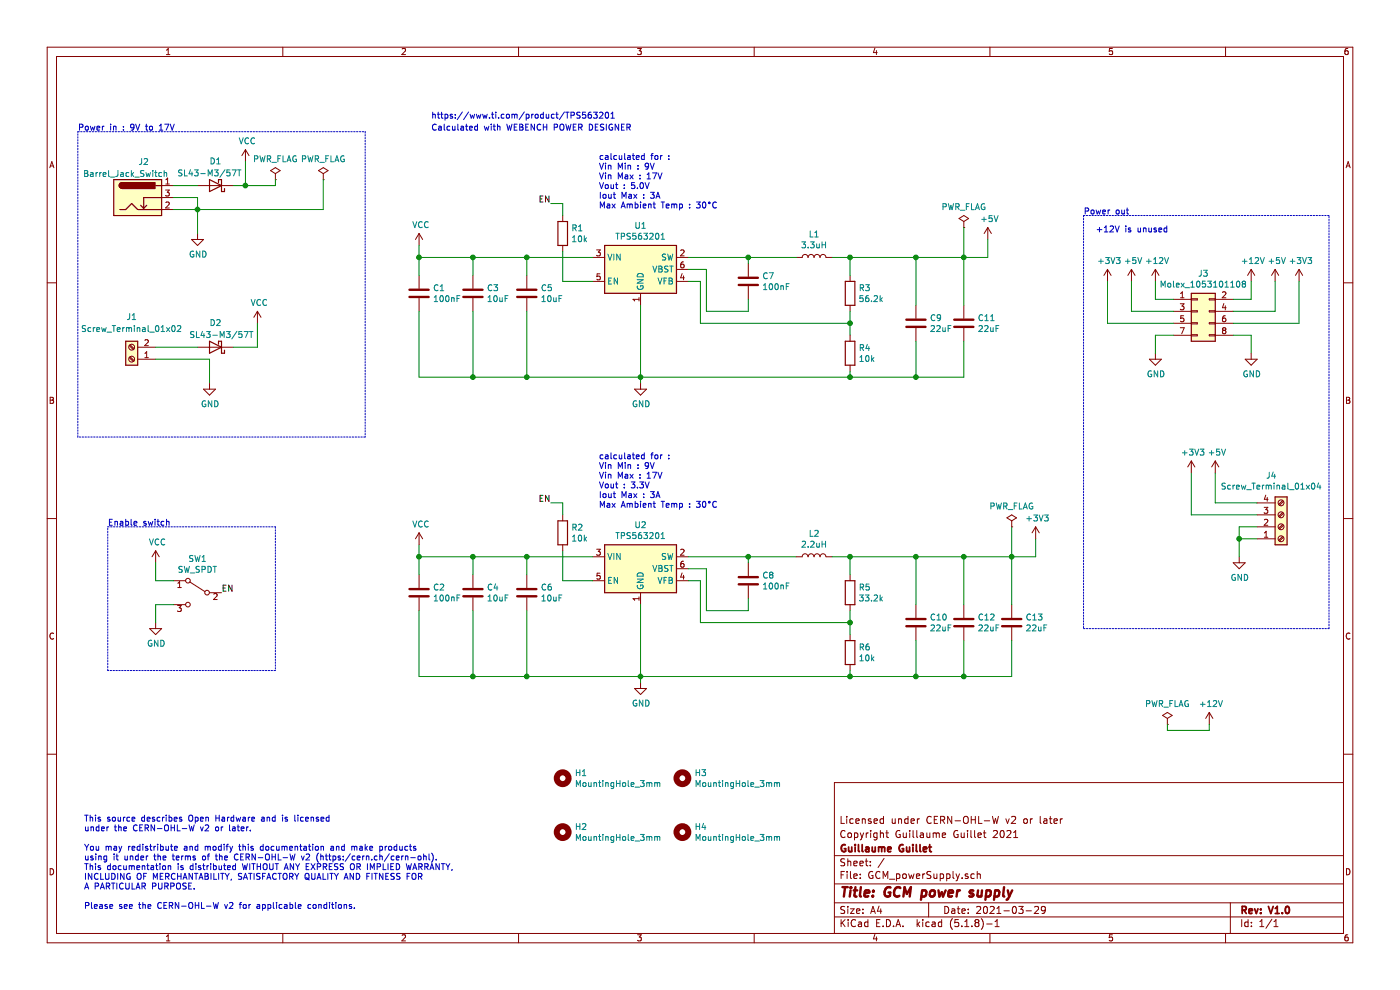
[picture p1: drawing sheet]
EESchema Schematic File Version 4
EELAYER 30 0
EELAYER END
$Descr A4 11693 8268
encoding utf-8
Sheet 1 1
Title "GCM power supply"
Date "2021-03-29"
Rev "V1.0"
Comp "Guillaume Guillet"
Comment1 "Copyright Guillaume Guillet 2021"
Comment2 "Licensed under CERN-OHL-W v2 or later"
Comment3 ""
Comment4 ""
$EndDescr
$Comp
L Connector_Generic:Conn_02x04_Odd_Even J3
U 1 1
P 10000 2600
F 0 "J3" H 10050 2917 50  0000 C CNN
F 1 "Molex_1053101108" H 10050 2826 50  0000 C CNN
F 2 "Connector_Molex:Molex_Nano-Fit_105310-xx08_2x04_P2.50mm_Vertical" H 10000 2600 50  0001 C CNN
F 3 "~" H 10000 2600 50  0001 C CNN
	1    10000 2600
	1    0    0    -1  
$EndComp
$Comp
L power:+12V #PWR0101
U 1 1
P 9650 2350
F 0 "#PWR0101" H 9650 2200 50  0001 C CNN
F 1 "+12V" H 9665 2523 50  0000 C CNN
F 2 "" H 9650 2350 50  0001 C CNN
F 3 "" H 9650 2350 50  0001 C CNN
	1    9650 2350
	1    0    0    -1  
$EndComp
$Comp
L power:+5V #PWR0102
U 1 1
P 9450 2350
F 0 "#PWR0102" H 9450 2200 50  0001 C CNN
F 1 "+5V" H 9465 2523 50  0000 C CNN
F 2 "" H 9450 2350 50  0001 C CNN
F 3 "" H 9450 2350 50  0001 C CNN
	1    9450 2350
	1    0    0    -1  
$EndComp
$Comp
L power:+3V3 #PWR0103
U 1 1
P 9250 2350
F 0 "#PWR0103" H 9250 2200 50  0001 C CNN
F 1 "+3V3" H 9265 2523 50  0000 C CNN
F 2 "" H 9250 2350 50  0001 C CNN
F 3 "" H 9250 2350 50  0001 C CNN
	1    9250 2350
	1    0    0    -1  
$EndComp
$Comp
L power:+12V #PWR0104
U 1 1
P 10450 2350
F 0 "#PWR0104" H 10450 2200 50  0001 C CNN
F 1 "+12V" H 10465 2523 50  0000 C CNN
F 2 "" H 10450 2350 50  0001 C CNN
F 3 "" H 10450 2350 50  0001 C CNN
	1    10450 2350
	1    0    0    -1  
$EndComp
$Comp
L power:+5V #PWR0105
U 1 1
P 10650 2350
F 0 "#PWR0105" H 10650 2200 50  0001 C CNN
F 1 "+5V" H 10665 2523 50  0000 C CNN
F 2 "" H 10650 2350 50  0001 C CNN
F 3 "" H 10650 2350 50  0001 C CNN
	1    10650 2350
	1    0    0    -1  
$EndComp
$Comp
L power:+3V3 #PWR0106
U 1 1
P 10850 2350
F 0 "#PWR0106" H 10850 2200 50  0001 C CNN
F 1 "+3V3" H 10865 2523 50  0000 C CNN
F 2 "" H 10850 2350 50  0001 C CNN
F 3 "" H 10850 2350 50  0001 C CNN
	1    10850 2350
	1    0    0    -1  
$EndComp
Wire Wire Line
	9650 2500 9800 2500
Wire Wire Line
	9650 2350 9650 2500
Wire Wire Line
	9450 2350 9450 2600
Wire Wire Line
	9450 2600 9800 2600
Wire Wire Line
	9800 2700 9250 2700
Wire Wire Line
	9250 2700 9250 2350
Wire Wire Line
	10450 2350 10450 2500
Wire Wire Line
	10450 2500 10300 2500
Wire Wire Line
	10300 2600 10650 2600
Wire Wire Line
	10650 2600 10650 2350
Wire Wire Line
	10850 2350 10850 2700
$Comp
L power:GND #PWR0107
U 1 1
P 9650 2950
F 0 "#PWR0107" H 9650 2700 50  0001 C CNN
F 1 "GND" H 9655 2777 50  0000 C CNN
F 2 "" H 9650 2950 50  0001 C CNN
F 3 "" H 9650 2950 50  0001 C CNN
	1    9650 2950
	1    0    0    -1  
$EndComp
Wire Wire Line
	9650 2950 9650 2800
Wire Wire Line
	9650 2800 9800 2800
Text Notes 700  7600 0    50   ~ 0
This source describes Open Hardware and is licensed\nunder the CERN-OHL-W v2 or later. \n\nYou may redistribute and modify this documentation and make products\nusing it under the terms of the CERN-OHL-W v2 (https:/cern.ch/cern-ohl).\nThis documentation is distributed WITHOUT ANY EXPRESS OR IMPLIED WARRANTY,\nINCLUDING OF MERCHANTABILITY, SATISFACTORY QUALITY AND FITNESS FOR\nA PARTICULAR PURPOSE.\n\nPlease see the CERN-OHL-W v2 for applicable conditions. 
Text Notes 9150 1950 0    50   ~ 0
+12V is unused
$Comp
L Regulator_Switching:TPS563200 U1
U 1 1
P 5350 2250
F 0 "U1" H 5350 2617 50  0000 C CNN
F 1 "TPS563201" H 5350 2526 50  0000 C CNN
F 2 "Package_TO_SOT_SMD:SOT-23-6" H 5400 2000 50  0001 L CNN
F 3 "http://www.ti.com/lit/ds/symlink/tps563200.pdf" H 5350 2250 50  0001 C CNN
	1    5350 2250
	1    0    0    -1  
$EndComp
$Comp
L Regulator_Switching:TPS563200 U2
U 1 1
P 5350 4750
F 0 "U2" H 5350 5117 50  0000 C CNN
F 1 "TPS563201" H 5350 5026 50  0000 C CNN
F 2 "Package_TO_SOT_SMD:SOT-23-6" H 5400 4500 50  0001 L CNN
F 3 "http://www.ti.com/lit/ds/symlink/tps563200.pdf" H 5350 4750 50  0001 C CNN
	1    5350 4750
	1    0    0    -1  
$EndComp
$Comp
L Connector:Barrel_Jack_Switch J2
U 1 1
P 1150 1650
F 0 "J2" H 1200 1950 50  0000 C CNN
F 1 "Barrel_Jack_Switch" H 1050 1850 50  0000 C CNN
F 2 "Connector_BarrelJack:BarrelJack_Horizontal" H 1200 1610 50  0001 C CNN
F 3 "~" H 1200 1610 50  0001 C CNN
	1    1150 1650
	1    0    0    -1  
$EndComp
$Comp
L power:GND #PWR0108
U 1 1
P 1650 1950
F 0 "#PWR0108" H 1650 1700 50  0001 C CNN
F 1 "GND" H 1655 1777 50  0000 C CNN
F 2 "" H 1650 1950 50  0001 C CNN
F 3 "" H 1650 1950 50  0001 C CNN
	1    1650 1950
	1    0    0    -1  
$EndComp
Wire Wire Line
	1450 1650 1650 1650
Wire Wire Line
	1650 1650 1650 1750
Wire Wire Line
	1450 1750 1650 1750
Connection ~ 1650 1750
Wire Wire Line
	1650 1750 1650 1950
$Comp
L power:VCC #PWR0109
U 1 1
P 2050 1350
F 0 "#PWR0109" H 2050 1200 50  0001 C CNN
F 1 "VCC" H 2065 1523 50  0000 C CNN
F 2 "" H 2050 1350 50  0001 C CNN
F 3 "" H 2050 1350 50  0001 C CNN
	1    2050 1350
	1    0    0    -1  
$EndComp
Wire Wire Line
	1450 1550 1650 1550
Wire Wire Line
	2050 1550 2050 1350
$Comp
L power:PWR_FLAG #FLG0101
U 1 1
P 2300 1500
F 0 "#FLG0101" H 2300 1575 50  0001 C CNN
F 1 "PWR_FLAG" H 2300 1673 50  0000 C CNN
F 2 "" H 2300 1500 50  0001 C CNN
F 3 "~" H 2300 1500 50  0001 C CNN
	1    2300 1500
	1    0    0    -1  
$EndComp
$Comp
L power:PWR_FLAG #FLG0102
U 1 1
P 2700 1500
F 0 "#FLG0102" H 2700 1575 50  0001 C CNN
F 1 "PWR_FLAG" H 2700 1673 50  0000 C CNN
F 2 "" H 2700 1500 50  0001 C CNN
F 3 "~" H 2700 1500 50  0001 C CNN
	1    2700 1500
	1    0    0    -1  
$EndComp
Wire Wire Line
	2300 1550 2300 1500
Wire Wire Line
	2050 1550 2300 1550
Wire Wire Line
	2700 1750 2700 1500
$Comp
L Connector:Screw_Terminal_01x02 J1
U 1 1
P 1100 3000
F 0 "J1" H 1100 2650 50  0000 C CNN
F 1 "Screw_Terminal_01x02" H 1100 2750 50  0000 C CNN
F 2 "TerminalBlock_Phoenix:TerminalBlock_Phoenix_MPT-0,5-2-2.54_1x02_P2.54mm_Horizontal" H 1100 3000 50  0001 C CNN
F 3 "~" H 1100 3000 50  0001 C CNN
	1    1100 3000
	-1   0    0    1   
$EndComp
$Comp
L power:GND #PWR0110
U 1 1
P 1750 3200
F 0 "#PWR0110" H 1750 2950 50  0001 C CNN
F 1 "GND" H 1755 3027 50  0000 C CNN
F 2 "" H 1750 3200 50  0001 C CNN
F 3 "" H 1750 3200 50  0001 C CNN
	1    1750 3200
	1    0    0    -1  
$EndComp
Wire Wire Line
	1750 3000 1750 3200
$Comp
L power:VCC #PWR0111
U 1 1
P 2150 2700
F 0 "#PWR0111" H 2150 2550 50  0001 C CNN
F 1 "VCC" H 2165 2873 50  0000 C CNN
F 2 "" H 2150 2700 50  0001 C CNN
F 3 "" H 2150 2700 50  0001 C CNN
	1    2150 2700
	1    0    0    -1  
$EndComp
Wire Wire Line
	1300 3000 1750 3000
$Comp
L Connector:Screw_Terminal_01x04 J4
U 1 1
P 10700 4400
F 0 "J4" H 10618 3975 50  0000 C CNN
F 1 "Screw_Terminal_01x04" H 10618 4066 50  0000 C CNN
F 2 "TerminalBlock_Phoenix:TerminalBlock_Phoenix_MPT-0,5-4-2.54_1x04_P2.54mm_Horizontal" H 10700 4400 50  0001 C CNN
F 3 "~" H 10700 4400 50  0001 C CNN
	1    10700 4400
	1    0    0    1   
$EndComp
$Comp
L power:GND #PWR0112
U 1 1
P 10350 4650
F 0 "#PWR0112" H 10350 4400 50  0001 C CNN
F 1 "GND" H 10355 4477 50  0000 C CNN
F 2 "" H 10350 4650 50  0001 C CNN
F 3 "" H 10350 4650 50  0001 C CNN
	1    10350 4650
	1    0    0    -1  
$EndComp
Wire Wire Line
	10350 4650 10350 4500
Wire Wire Line
	10350 4500 10500 4500
$Comp
L power:+5V #PWR0113
U 1 1
P 10150 3950
F 0 "#PWR0113" H 10150 3800 50  0001 C CNN
F 1 "+5V" H 10165 4123 50  0000 C CNN
F 2 "" H 10150 3950 50  0001 C CNN
F 3 "" H 10150 3950 50  0001 C CNN
	1    10150 3950
	1    0    0    -1  
$EndComp
$Comp
L power:+3V3 #PWR0114
U 1 1
P 9950 3950
F 0 "#PWR0114" H 9950 3800 50  0001 C CNN
F 1 "+3V3" H 9965 4123 50  0000 C CNN
F 2 "" H 9950 3950 50  0001 C CNN
F 3 "" H 9950 3950 50  0001 C CNN
	1    9950 3950
	1    0    0    -1  
$EndComp
Wire Wire Line
	10150 3950 10150 4200
Wire Wire Line
	9950 4300 9950 3950
Wire Wire Line
	10350 4500 10350 4400
Wire Wire Line
	10350 4400 10500 4400
Connection ~ 10350 4500
Wire Wire Line
	10150 4200 10500 4200
Wire Wire Line
	10500 4300 9950 4300
Text Notes 3600 1000 0    50   ~ 0
https://www.ti.com/product/TPS563201
$Comp
L Device:D_Schottky D1
U 1 1
P 1800 1550
F 0 "D1" H 1800 1350 50  0000 C CNN
F 1 "SL43-M3/57T" H 1850 1450 50  0000 C CNN
F 2 "Diode_SMD:D_SMC" H 1800 1550 50  0001 C CNN
F 3 "~" H 1800 1550 50  0001 C CNN
	1    1800 1550
	-1   0    0    1   
$EndComp
Wire Wire Line
	1950 1550 2050 1550
Connection ~ 2050 1550
Wire Wire Line
	1650 1750 2700 1750
Text Notes 650  1100 0    50   ~ 0
Power in : 9V to 17V
Wire Notes Line
	650  1100 3050 1100
Wire Notes Line
	3050 1100 3050 3650
Wire Notes Line
	3050 3650 650  3650
Wire Notes Line
	650  3650 650  1100
$Comp
L Device:C C5
U 1 1
P 4400 2450
F 0 "C5" H 4515 2496 50  0000 L CNN
F 1 "10uF" H 4515 2405 50  0000 L CNN
F 2 "Capacitor_SMD:C_1206_3216Metric" H 4438 2300 50  0001 C CNN
F 3 "~" H 4400 2450 50  0001 C CNN
	1    4400 2450
	1    0    0    -1  
$EndComp
Wire Wire Line
	4400 2150 4400 2300
$Comp
L Device:C C7
U 1 1
P 6250 2350
F 0 "C7" H 6365 2396 50  0000 L CNN
F 1 "100nF" H 6365 2305 50  0000 L CNN
F 2 "Capacitor_SMD:C_1206_3216Metric" H 6288 2200 50  0001 C CNN
F 3 "~" H 6250 2350 50  0001 C CNN
	1    6250 2350
	1    0    0    -1  
$EndComp
$Comp
L Device:L L1
U 1 1
P 6800 2150
F 0 "L1" V 6990 2150 50  0000 C CNN
F 1 "3.3uH" V 6899 2150 50  0000 C CNN
F 2 "PQ2614BLA:PQ2614BLA" H 6800 2150 50  0001 C CNN
F 3 "~" H 6800 2150 50  0001 C CNN
	1    6800 2150
	0    -1   -1   0   
$EndComp
Wire Wire Line
	6650 2150 6250 2150
Wire Wire Line
	6250 2200 6250 2150
Connection ~ 6250 2150
Wire Wire Line
	6250 2150 5750 2150
Wire Wire Line
	6250 2500 6250 2600
Wire Wire Line
	6250 2600 5900 2600
Wire Wire Line
	5900 2600 5900 2250
Wire Wire Line
	5900 2250 5750 2250
Wire Wire Line
	5750 2350 5850 2350
Wire Wire Line
	5850 2350 5850 2700
$Comp
L Device:R R3
U 1 1
P 7100 2450
F 0 "R3" H 7170 2496 50  0000 L CNN
F 1 "56.2k" H 7170 2405 50  0000 L CNN
F 2 "Resistor_SMD:R_0805_2012Metric" V 7030 2450 50  0001 C CNN
F 3 "~" H 7100 2450 50  0001 C CNN
	1    7100 2450
	1    0    0    -1  
$EndComp
$Comp
L Device:R R4
U 1 1
P 7100 2950
F 0 "R4" H 7170 2996 50  0000 L CNN
F 1 "10k" H 7170 2905 50  0000 L CNN
F 2 "Resistor_SMD:R_0805_2012Metric" V 7030 2950 50  0001 C CNN
F 3 "~" H 7100 2950 50  0001 C CNN
	1    7100 2950
	1    0    0    -1  
$EndComp
$Comp
L Device:C C9
U 1 1
P 7650 2700
F 0 "C9" H 7765 2746 50  0000 L CNN
F 1 "22uF" H 7765 2655 50  0000 L CNN
F 2 "Capacitor_SMD:C_1206_3216Metric" H 7688 2550 50  0001 C CNN
F 3 "~" H 7650 2700 50  0001 C CNN
	1    7650 2700
	1    0    0    -1  
$EndComp
Wire Wire Line
	7650 2550 7650 2150
Wire Wire Line
	7100 2300 7100 2150
Wire Wire Line
	7100 2150 6950 2150
Wire Wire Line
	7100 2150 7650 2150
Connection ~ 7100 2150
Wire Wire Line
	7100 2600 7100 2700
Wire Wire Line
	7100 2700 5850 2700
Connection ~ 7100 2700
Wire Wire Line
	7100 2700 7100 2800
$Comp
L power:GND #PWR0115
U 1 1
P 5350 3200
F 0 "#PWR0115" H 5350 2950 50  0001 C CNN
F 1 "GND" H 5355 3027 50  0000 C CNN
F 2 "" H 5350 3200 50  0001 C CNN
F 3 "" H 5350 3200 50  0001 C CNN
	1    5350 3200
	1    0    0    -1  
$EndComp
Wire Wire Line
	7650 2850 7650 3150
Wire Wire Line
	7650 3150 7100 3150
Wire Wire Line
	5350 3200 5350 3150
Wire Wire Line
	5350 3150 5350 2550
Connection ~ 5350 3150
Wire Wire Line
	5350 3150 4400 3150
Wire Wire Line
	4400 3150 4400 2600
Wire Wire Line
	7100 3100 7100 3150
Connection ~ 7100 3150
Wire Wire Line
	7100 3150 5350 3150
$Comp
L power:VCC #PWR0116
U 1 1
P 3500 2050
F 0 "#PWR0116" H 3500 1900 50  0001 C CNN
F 1 "VCC" H 3515 2223 50  0000 C CNN
F 2 "" H 3500 2050 50  0001 C CNN
F 3 "" H 3500 2050 50  0001 C CNN
	1    3500 2050
	1    0    0    -1  
$EndComp
Wire Wire Line
	3500 2050 3500 2150
Connection ~ 4400 2150
$Comp
L Device:C C8
U 1 1
P 6250 4850
F 0 "C8" H 6365 4896 50  0000 L CNN
F 1 "100nF" H 6365 4805 50  0000 L CNN
F 2 "Capacitor_SMD:C_1206_3216Metric" H 6288 4700 50  0001 C CNN
F 3 "~" H 6250 4850 50  0001 C CNN
	1    6250 4850
	1    0    0    -1  
$EndComp
$Comp
L Device:L L2
U 1 1
P 6800 4650
F 0 "L2" V 6990 4650 50  0000 C CNN
F 1 "2.2uH" V 6899 4650 50  0000 C CNN
F 2 "PQ2614BLA:PQ2614BLA" H 6800 4650 50  0001 C CNN
F 3 "~" H 6800 4650 50  0001 C CNN
	1    6800 4650
	0    -1   -1   0   
$EndComp
Wire Wire Line
	6650 4650 6250 4650
Wire Wire Line
	6250 4700 6250 4650
Connection ~ 6250 4650
Wire Wire Line
	6250 4650 5750 4650
Wire Wire Line
	6250 5000 6250 5100
Wire Wire Line
	6250 5100 5900 5100
Wire Wire Line
	5900 5100 5900 4750
Wire Wire Line
	5900 4750 5750 4750
Wire Wire Line
	5750 4850 5850 4850
Wire Wire Line
	5850 4850 5850 5200
$Comp
L Device:R R5
U 1 1
P 7100 4950
F 0 "R5" H 7170 4996 50  0000 L CNN
F 1 "33.2k" H 7170 4905 50  0000 L CNN
F 2 "Resistor_SMD:R_0805_2012Metric" V 7030 4950 50  0001 C CNN
F 3 "~" H 7100 4950 50  0001 C CNN
	1    7100 4950
	1    0    0    -1  
$EndComp
$Comp
L Device:R R6
U 1 1
P 7100 5450
F 0 "R6" H 7170 5496 50  0000 L CNN
F 1 "10k" H 7170 5405 50  0000 L CNN
F 2 "Resistor_SMD:R_0805_2012Metric" V 7030 5450 50  0001 C CNN
F 3 "~" H 7100 5450 50  0001 C CNN
	1    7100 5450
	1    0    0    -1  
$EndComp
Wire Wire Line
	7100 4800 7100 4650
Wire Wire Line
	7100 4650 6950 4650
Wire Wire Line
	7100 5100 7100 5200
Wire Wire Line
	7100 5200 5850 5200
Connection ~ 7100 5200
Wire Wire Line
	7100 5200 7100 5300
Wire Wire Line
	7100 5600 7100 5650
$Comp
L Device:C C6
U 1 1
P 4400 4950
F 0 "C6" H 4515 4996 50  0000 L CNN
F 1 "10uF" H 4515 4905 50  0000 L CNN
F 2 "Capacitor_SMD:C_1206_3216Metric" H 4438 4800 50  0001 C CNN
F 3 "~" H 4400 4950 50  0001 C CNN
	1    4400 4950
	1    0    0    -1  
$EndComp
Wire Wire Line
	4400 4650 4400 4800
Wire Wire Line
	4400 5650 4400 5100
$Comp
L power:VCC #PWR0117
U 1 1
P 3500 4550
F 0 "#PWR0117" H 3500 4400 50  0001 C CNN
F 1 "VCC" H 3515 4723 50  0000 C CNN
F 2 "" H 3500 4550 50  0001 C CNN
F 3 "" H 3500 4550 50  0001 C CNN
	1    3500 4550
	1    0    0    -1  
$EndComp
Wire Wire Line
	3500 4550 3500 4650
Connection ~ 4400 4650
Wire Wire Line
	4400 5650 5350 5650
$Comp
L power:GND #PWR0118
U 1 1
P 5350 5700
F 0 "#PWR0118" H 5350 5450 50  0001 C CNN
F 1 "GND" H 5355 5527 50  0000 C CNN
F 2 "" H 5350 5700 50  0001 C CNN
F 3 "" H 5350 5700 50  0001 C CNN
	1    5350 5700
	1    0    0    -1  
$EndComp
Wire Wire Line
	5350 5700 5350 5650
Connection ~ 5350 5650
Wire Wire Line
	5350 5650 7100 5650
Wire Wire Line
	5350 5650 5350 5050
$Comp
L power:+5V #PWR0119
U 1 1
P 8250 2000
F 0 "#PWR0119" H 8250 1850 50  0001 C CNN
F 1 "+5V" H 8265 2173 50  0000 C CNN
F 2 "" H 8250 2000 50  0001 C CNN
F 3 "" H 8250 2000 50  0001 C CNN
	1    8250 2000
	1    0    0    -1  
$EndComp
Wire Wire Line
	8250 2000 8250 2150
Connection ~ 7650 2150
$Comp
L power:+3V3 #PWR0120
U 1 1
P 8650 4500
F 0 "#PWR0120" H 8650 4350 50  0001 C CNN
F 1 "+3V3" H 8665 4673 50  0000 C CNN
F 2 "" H 8650 4500 50  0001 C CNN
F 3 "" H 8650 4500 50  0001 C CNN
	1    8650 4500
	1    0    0    -1  
$EndComp
Wire Wire Line
	8650 4500 8650 4650
Text Notes 5000 1750 0    50   ~ 0
calculated for :\nVin Min : 9V\nVin Max : 17V\nVout : 5.0V\nIout Max : 3A\nMax Ambient Temp : 30°C
$Comp
L power:GND #PWR0121
U 1 1
P 10450 2950
F 0 "#PWR0121" H 10450 2700 50  0001 C CNN
F 1 "GND" H 10455 2777 50  0000 C CNN
F 2 "" H 10450 2950 50  0001 C CNN
F 3 "" H 10450 2950 50  0001 C CNN
	1    10450 2950
	1    0    0    -1  
$EndComp
Wire Wire Line
	10450 2950 10450 2800
Wire Wire Line
	10300 2800 10450 2800
Text Notes 5000 4250 0    50   ~ 0
calculated for :\nVin Min : 9V\nVin Max : 17V\nVout : 3.3V\nIout Max : 3A\nMax Ambient Temp : 30°C
Text Notes 3600 1100 0    50   ~ 0
Calculated with WEBENCH POWER DESIGNER
$Comp
L Switch:SW_SPDT SW1
U 1 1
P 1650 4950
F 0 "SW1" H 1650 5235 50  0000 C CNN
F 1 "SW_SPDT" H 1650 5144 50  0000 C CNN
F 2 "LSSA12VB:LSSA12VB" H 1650 4950 50  0001 C CNN
F 3 "~" H 1650 4950 50  0001 C CNN
	1    1650 4950
	-1   0    0    -1  
$EndComp
$Comp
L Device:C C3
U 1 1
P 3950 2450
F 0 "C3" H 4065 2496 50  0000 L CNN
F 1 "10uF" H 4065 2405 50  0000 L CNN
F 2 "Capacitor_SMD:C_1206_3216Metric" H 3988 2300 50  0001 C CNN
F 3 "~" H 3950 2450 50  0001 C CNN
	1    3950 2450
	1    0    0    -1  
$EndComp
$Comp
L Device:C C1
U 1 1
P 3500 2450
F 0 "C1" H 3615 2496 50  0000 L CNN
F 1 "100nF" H 3615 2405 50  0000 L CNN
F 2 "Capacitor_SMD:C_1206_3216Metric" H 3538 2300 50  0001 C CNN
F 3 "~" H 3500 2450 50  0001 C CNN
	1    3500 2450
	1    0    0    -1  
$EndComp
$Comp
L Device:C C11
U 1 1
P 8050 2700
F 0 "C11" H 8165 2746 50  0000 L CNN
F 1 "22uF" H 8165 2655 50  0000 L CNN
F 2 "Capacitor_SMD:C_1206_3216Metric" H 8088 2550 50  0001 C CNN
F 3 "~" H 8050 2700 50  0001 C CNN
	1    8050 2700
	1    0    0    -1  
$EndComp
Wire Wire Line
	4400 3150 3950 3150
Wire Wire Line
	3950 3150 3950 2600
Connection ~ 4400 3150
Wire Wire Line
	3950 3150 3500 3150
Wire Wire Line
	3500 3150 3500 2600
Connection ~ 3950 3150
Wire Wire Line
	3500 2300 3500 2150
Wire Wire Line
	3500 2150 3950 2150
Wire Wire Line
	3950 2300 3950 2150
Connection ~ 3950 2150
Wire Wire Line
	3950 2150 4400 2150
Wire Wire Line
	7650 2150 8050 2150
Wire Wire Line
	8050 2550 8050 2150
Connection ~ 8050 2150
Wire Wire Line
	8050 2850 8050 3150
Wire Wire Line
	8050 3150 7650 3150
Connection ~ 7650 3150
$Comp
L Device:C C10
U 1 1
P 7650 5200
F 0 "C10" H 7765 5246 50  0000 L CNN
F 1 "22uF" H 7765 5155 50  0000 L CNN
F 2 "Capacitor_SMD:C_1206_3216Metric" H 7688 5050 50  0001 C CNN
F 3 "~" H 7650 5200 50  0001 C CNN
	1    7650 5200
	1    0    0    -1  
$EndComp
Wire Wire Line
	7650 5050 7650 4650
Wire Wire Line
	7100 4650 7650 4650
Wire Wire Line
	7650 5350 7650 5650
Wire Wire Line
	7650 5650 7100 5650
Connection ~ 7650 4650
$Comp
L Device:C C12
U 1 1
P 8050 5200
F 0 "C12" H 8165 5246 50  0000 L CNN
F 1 "22uF" H 8165 5155 50  0000 L CNN
F 2 "Capacitor_SMD:C_1206_3216Metric" H 8088 5050 50  0001 C CNN
F 3 "~" H 8050 5200 50  0001 C CNN
	1    8050 5200
	1    0    0    -1  
$EndComp
Wire Wire Line
	7650 4650 8050 4650
Wire Wire Line
	8050 5050 8050 4650
Connection ~ 8050 4650
Wire Wire Line
	8050 5350 8050 5650
Wire Wire Line
	8050 5650 7650 5650
Connection ~ 7650 5650
Connection ~ 7100 4650
Connection ~ 7100 5650
$Comp
L Device:C C4
U 1 1
P 3950 4950
F 0 "C4" H 4065 4996 50  0000 L CNN
F 1 "10uF" H 4065 4905 50  0000 L CNN
F 2 "Capacitor_SMD:C_1206_3216Metric" H 3988 4800 50  0001 C CNN
F 3 "~" H 3950 4950 50  0001 C CNN
	1    3950 4950
	1    0    0    -1  
$EndComp
$Comp
L Device:C C2
U 1 1
P 3500 4950
F 0 "C2" H 3615 4996 50  0000 L CNN
F 1 "100nF" H 3615 4905 50  0000 L CNN
F 2 "Capacitor_SMD:C_1206_3216Metric" H 3538 4800 50  0001 C CNN
F 3 "~" H 3500 4950 50  0001 C CNN
	1    3500 4950
	1    0    0    -1  
$EndComp
Wire Wire Line
	4400 5650 3950 5650
Wire Wire Line
	3950 5650 3950 5100
Wire Wire Line
	3950 5650 3500 5650
Wire Wire Line
	3500 5650 3500 5100
Connection ~ 3950 5650
Wire Wire Line
	3500 4800 3500 4650
Wire Wire Line
	3500 4650 3950 4650
Wire Wire Line
	3950 4800 3950 4650
Connection ~ 3950 4650
Wire Wire Line
	3950 4650 4400 4650
Connection ~ 3500 4650
Connection ~ 3500 2150
Connection ~ 4400 5650
$Comp
L Device:D_Schottky D2
U 1 1
P 1800 2900
F 0 "D2" H 1800 2700 50  0000 C CNN
F 1 "SL43-M3/57T" H 1750 2800 50  0000 C CNN
F 2 "Diode_SMD:D_SMC" H 1800 2900 50  0001 C CNN
F 3 "~" H 1800 2900 50  0001 C CNN
	1    1800 2900
	-1   0    0    1   
$EndComp
Wire Wire Line
	2150 2700 2150 2900
Wire Wire Line
	2150 2900 1950 2900
Wire Wire Line
	1650 2900 1300 2900
$Comp
L power:VCC #PWR0122
U 1 1
P 1300 4700
F 0 "#PWR0122" H 1300 4550 50  0001 C CNN
F 1 "VCC" H 1315 4873 50  0000 C CNN
F 2 "" H 1300 4700 50  0001 C CNN
F 3 "" H 1300 4700 50  0001 C CNN
	1    1300 4700
	1    0    0    -1  
$EndComp
$Comp
L power:GND #PWR0123
U 1 1
P 1300 5200
F 0 "#PWR0123" H 1300 4950 50  0001 C CNN
F 1 "GND" H 1305 5027 50  0000 C CNN
F 2 "" H 1300 5200 50  0001 C CNN
F 3 "" H 1300 5200 50  0001 C CNN
	1    1300 5200
	1    0    0    -1  
$EndComp
Wire Wire Line
	1300 5200 1300 5050
Wire Wire Line
	1300 5050 1450 5050
Wire Wire Line
	1450 4850 1300 4850
Wire Wire Line
	1300 4850 1300 4700
Text Label 1850 4950 0    50   ~ 0
EN
Wire Wire Line
	4400 4650 4950 4650
Text Label 4600 1700 2    50   ~ 0
EN
$Comp
L Device:R R1
U 1 1
P 4700 1950
F 0 "R1" H 4770 1996 50  0000 L CNN
F 1 "10k" H 4770 1905 50  0000 L CNN
F 2 "Resistor_SMD:R_0805_2012Metric" V 4630 1950 50  0001 C CNN
F 3 "~" H 4700 1950 50  0001 C CNN
	1    4700 1950
	1    0    0    -1  
$EndComp
Wire Wire Line
	4400 2150 4950 2150
Wire Wire Line
	4700 2350 4700 2100
Wire Wire Line
	4700 2350 4950 2350
Wire Wire Line
	4700 1800 4700 1700
Wire Wire Line
	4700 1700 4600 1700
Text Label 4600 4200 2    50   ~ 0
EN
$Comp
L Device:R R2
U 1 1
P 4700 4450
F 0 "R2" H 4770 4496 50  0000 L CNN
F 1 "10k" H 4770 4405 50  0000 L CNN
F 2 "Resistor_SMD:R_0805_2012Metric" V 4630 4450 50  0001 C CNN
F 3 "~" H 4700 4450 50  0001 C CNN
	1    4700 4450
	1    0    0    -1  
$EndComp
Wire Wire Line
	4700 4850 4700 4600
Wire Wire Line
	4700 4300 4700 4200
Wire Wire Line
	4700 4200 4600 4200
Wire Wire Line
	4700 4850 4950 4850
Text Notes 900  4400 0    50   ~ 0
Enable switch
Wire Notes Line
	900  4400 2300 4400
Wire Notes Line
	2300 4400 2300 5600
Wire Notes Line
	2300 5600 900  5600
Wire Notes Line
	900  5600 900  4400
Wire Wire Line
	10850 2700 10300 2700
Wire Notes Line
	9050 1800 9050 5250
Wire Notes Line
	9050 5250 11100 5250
Wire Notes Line
	11100 5250 11100 1800
Wire Notes Line
	11100 1800 9050 1800
Text Notes 9050 1800 0    50   ~ 0
Power out
Wire Wire Line
	8050 2150 8250 2150
$Comp
L power:PWR_FLAG #FLG0103
U 1 1
P 8050 1900
F 0 "#FLG0103" H 8050 1975 50  0001 C CNN
F 1 "PWR_FLAG" H 8050 2073 50  0000 C CNN
F 2 "" H 8050 1900 50  0001 C CNN
F 3 "~" H 8050 1900 50  0001 C CNN
	1    8050 1900
	1    0    0    -1  
$EndComp
Wire Wire Line
	8050 2150 8050 1900
$Comp
L power:PWR_FLAG #FLG0104
U 1 1
P 8450 4400
F 0 "#FLG0104" H 8450 4475 50  0001 C CNN
F 1 "PWR_FLAG" H 8450 4573 50  0000 C CNN
F 2 "" H 8450 4400 50  0001 C CNN
F 3 "~" H 8450 4400 50  0001 C CNN
	1    8450 4400
	1    0    0    -1  
$EndComp
Wire Wire Line
	8450 4650 8450 4400
$Comp
L Device:C C13
U 1 1
P 8450 5200
F 0 "C13" H 8565 5246 50  0000 L CNN
F 1 "22uF" H 8565 5155 50  0000 L CNN
F 2 "Capacitor_SMD:C_1206_3216Metric" H 8488 5050 50  0001 C CNN
F 3 "~" H 8450 5200 50  0001 C CNN
	1    8450 5200
	1    0    0    -1  
$EndComp
Wire Wire Line
	8050 4650 8450 4650
Connection ~ 8450 4650
Wire Wire Line
	8450 4650 8650 4650
Wire Wire Line
	8450 5050 8450 4650
Wire Wire Line
	8450 5350 8450 5650
Wire Wire Line
	8450 5650 8050 5650
Connection ~ 8050 5650
$Comp
L power:PWR_FLAG #FLG0105
U 1 1
P 9750 6050
F 0 "#FLG0105" H 9750 6125 50  0001 C CNN
F 1 "PWR_FLAG" H 9750 6223 50  0000 C CNN
F 2 "" H 9750 6050 50  0001 C CNN
F 3 "~" H 9750 6050 50  0001 C CNN
	1    9750 6050
	1    0    0    -1  
$EndComp
$Comp
L power:+12V #PWR0124
U 1 1
P 10100 6050
F 0 "#PWR0124" H 10100 5900 50  0001 C CNN
F 1 "+12V" H 10115 6223 50  0000 C CNN
F 2 "" H 10100 6050 50  0001 C CNN
F 3 "" H 10100 6050 50  0001 C CNN
	1    10100 6050
	1    0    0    -1  
$EndComp
Wire Wire Line
	9750 6100 10100 6100
Wire Wire Line
	10100 6100 10100 6050
Wire Wire Line
	9750 6100 9750 6050
$Comp
L Mechanical:MountingHole H1
U 1 1
P 4700 6500
F 0 "H1" H 4800 6546 50  0000 L CNN
F 1 "MountingHole_3mm" H 4800 6455 50  0000 L CNN
F 2 "MountingHole:MountingHole_3mm" H 4700 6500 50  0001 C CNN
F 3 "~" H 4700 6500 50  0001 C CNN
	1    4700 6500
	1    0    0    -1  
$EndComp
$Comp
L Mechanical:MountingHole H3
U 1 1
P 5700 6500
F 0 "H3" H 5800 6546 50  0000 L CNN
F 1 "MountingHole_3mm" H 5800 6455 50  0000 L CNN
F 2 "MountingHole:MountingHole_3mm" H 5700 6500 50  0001 C CNN
F 3 "~" H 5700 6500 50  0001 C CNN
	1    5700 6500
	1    0    0    -1  
$EndComp
$Comp
L Mechanical:MountingHole H4
U 1 1
P 5700 6950
F 0 "H4" H 5800 6996 50  0000 L CNN
F 1 "MountingHole_3mm" H 5800 6905 50  0000 L CNN
F 2 "MountingHole:MountingHole_3mm" H 5700 6950 50  0001 C CNN
F 3 "~" H 5700 6950 50  0001 C CNN
	1    5700 6950
	1    0    0    -1  
$EndComp
$Comp
L Mechanical:MountingHole H2
U 1 1
P 4700 6950
F 0 "H2" H 4800 6996 50  0000 L CNN
F 1 "MountingHole_3mm" H 4800 6905 50  0000 L CNN
F 2 "MountingHole:MountingHole_3mm" H 4700 6950 50  0001 C CNN
F 3 "~" H 4700 6950 50  0001 C CNN
	1    4700 6950
	1    0    0    -1  
$EndComp
$EndSCHEMATC
